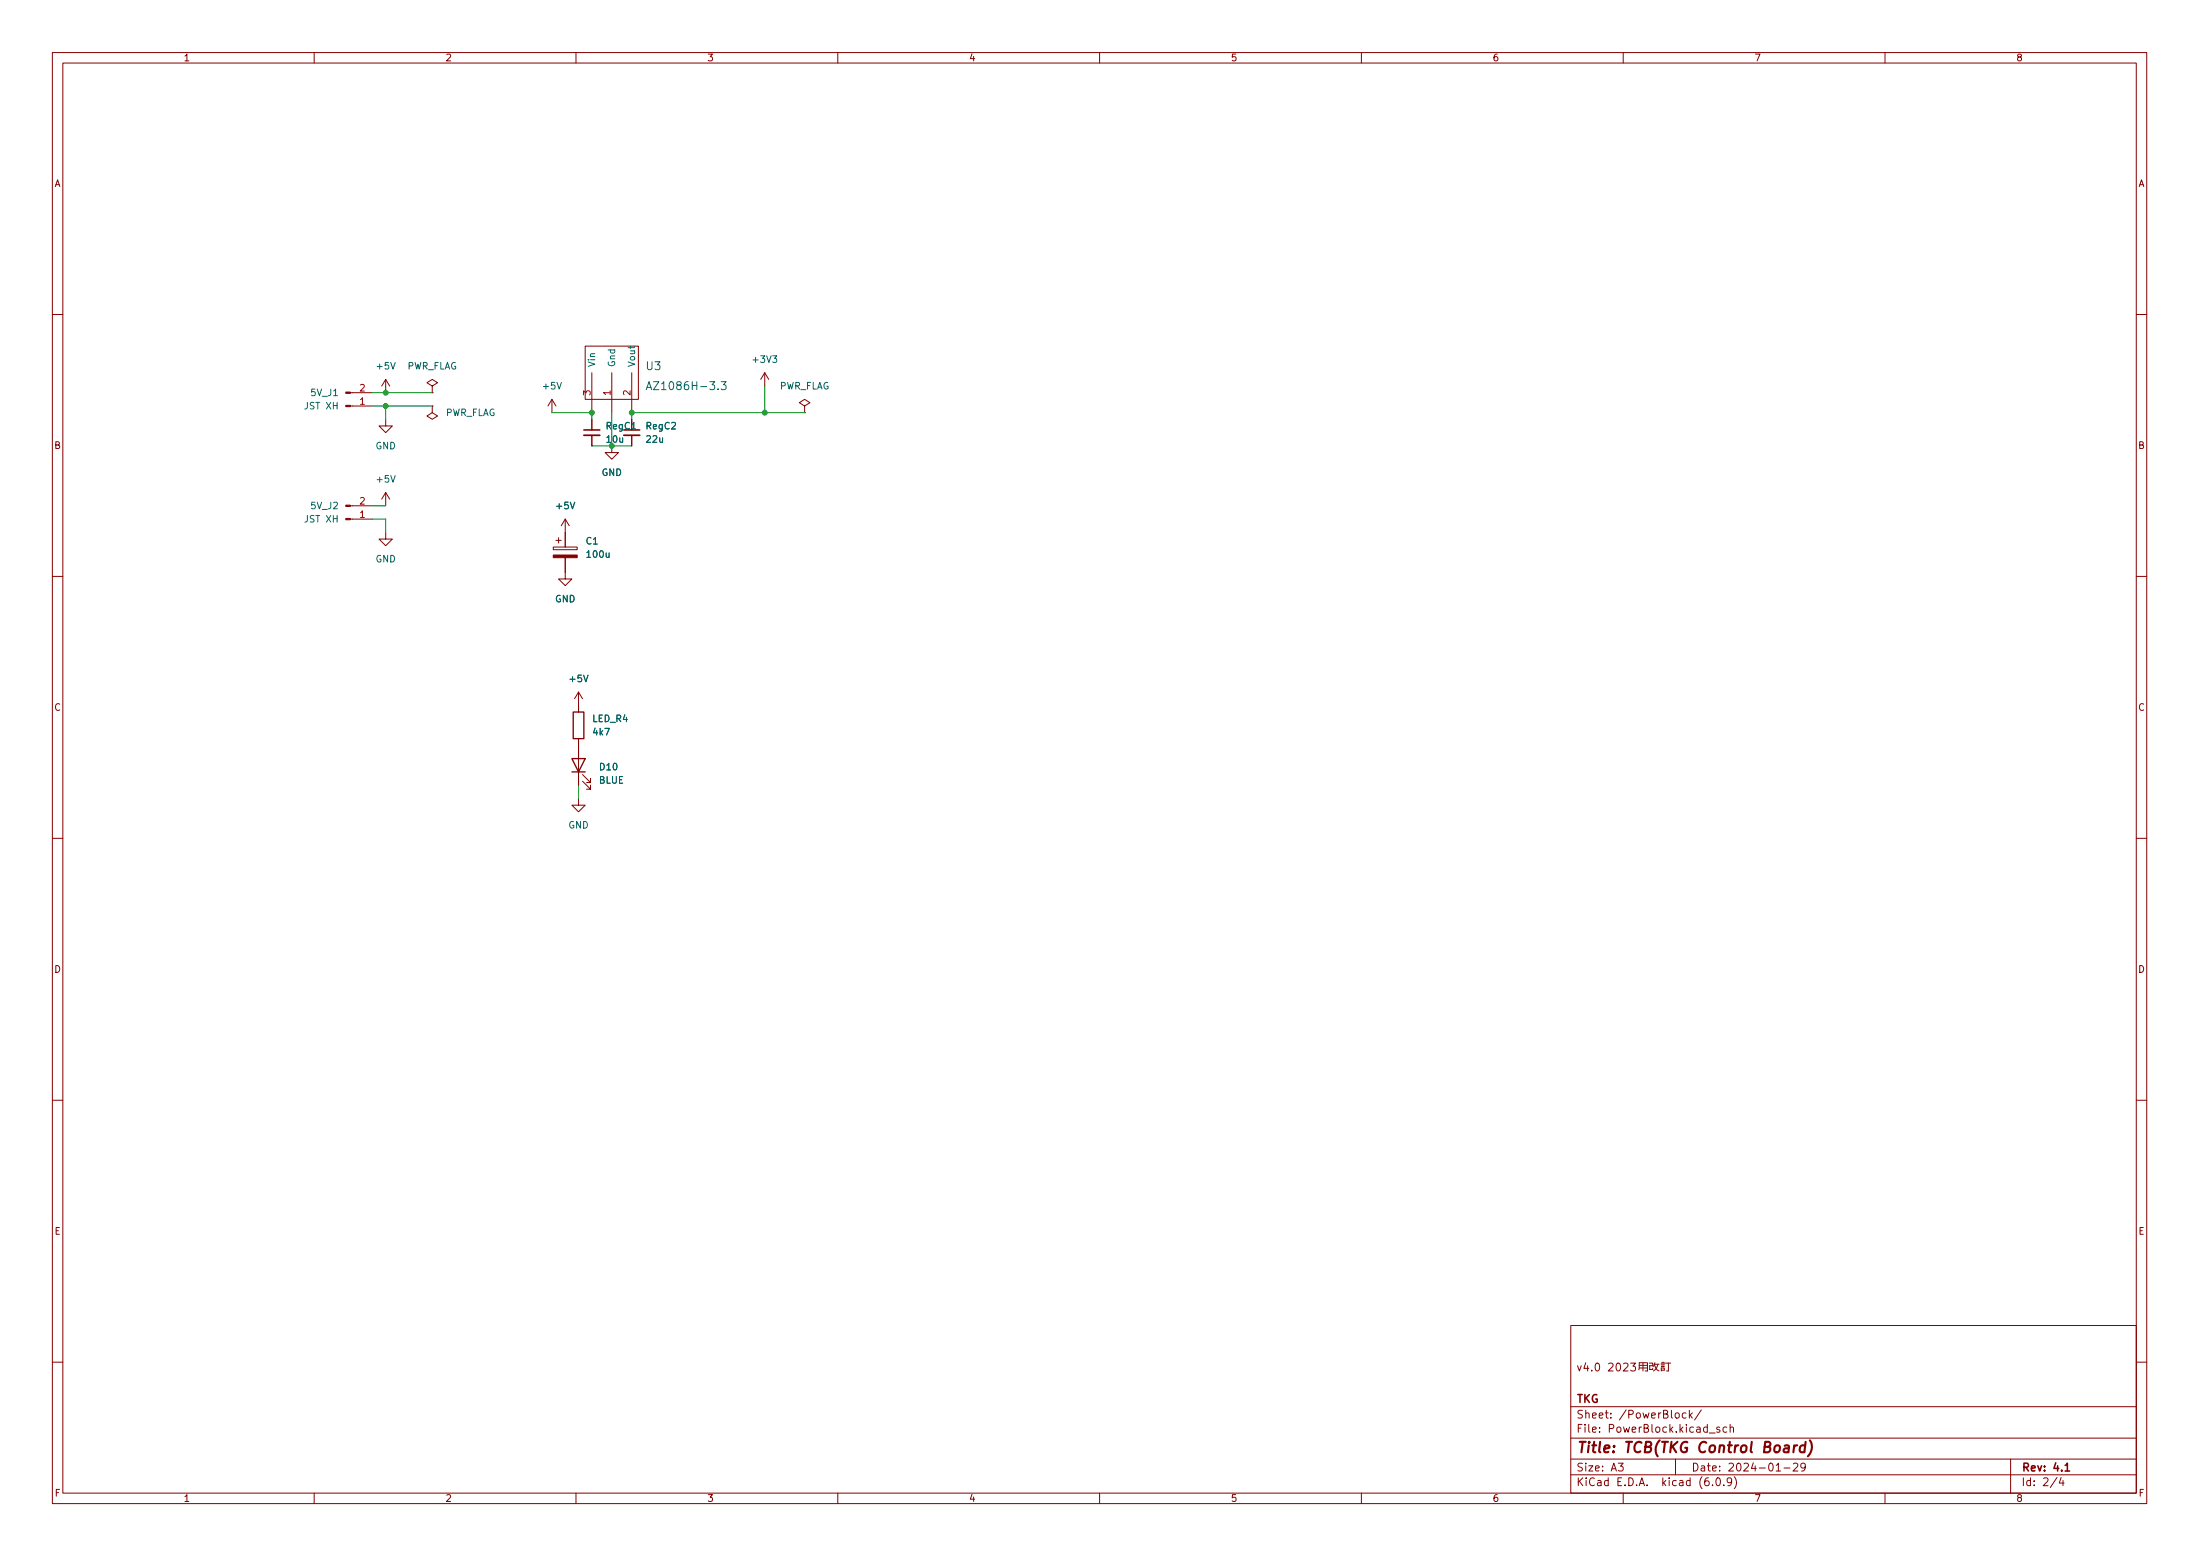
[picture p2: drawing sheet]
<svg xmlns="http://www.w3.org/2000/svg" width="420mm" height="297mm" viewBox="0 0 420 297" stroke-linecap="round" stroke-linejoin="round" font-family="sans-serif">
<g fill="none" stroke="#840000" stroke-width=".19">
<path d="M10 10h400v277h-400zM12 12h396v273h-396zM60 10v2M110 10v2M160 10v2M210 10v2M260 10v2M310 10v2M360 10v2M10 60h2M66.9 75h4.2M66.9 77.5h4.2"/>
<path d="M73.7 72.4l-.8 1.3M73.7 72.4v2.6M73.7 72.4l.7 1.3M82.5 73.7l1.1-.6-1.1-.7-1 .7 1 .6v1.3M82.5 75h.1M82.5 77.5v1.3l1.1 .6-1.1 .6-1-.6 1-.6M82.5 77.5h.1M105.4 76.2l-.8 1.3M105.4 76.2v2.6M105.4 76.2l.8 1.3M111.8 66.1h10.1v10.1h-10.1zM113 71.2v7.6"/>
<path d="M116.8 71.2v7.6M120.6 71.2v7.6M146 71.2l-.7 1.2M146 71.2v2.5M146 71.2l.8 1.2M153.7 77.5l1-.6-1-.7-1 .7 1 .6v1.3M153.7 78.8h.1M408 60h2M66.9 96.6h4.2M66.9 99.1h4.2M73.7 80v1.3h1.2l-1.2 1.3-1.3-1.3h1.3M73.7 94v2.6"/>
<path d="M73.7 94l-.8 1.3M73.7 94l.7 1.3M107.9 99.1l-.7 1.3M107.9 99.1v5.3M107.9 99.1l.8 1.3M113 80v2.1M113 83.1v2M116.8 85.1v1.3h1.3l-1.3 1.3-1.2-1.3h1.2M120.6 83.1v2M10 110h2M73.7 101.6v1.3h1.2l-1.2 1.3-1.3-1.3h1.3M105.7 104.4h4.5v.5h-4.5z"/>
<path d="M106.2 103.2h1M106.7 102.7v1M107.9 106.5v4h1.3l-1.3 1.3-1.2-1.3h1.2M408 110h2M110.5 132.1v3.8M110.5 132.1l-.8 1.3M110.5 132.1l.8 1.3M110.5 152.4v1.3h1.3l-1.3 1.3-1.3-1.3h1.3M110.5 141v8.9M111.3 149.1l1.5 1.6v-.8v.8h-.8M111.3 147.9l1.5 1.5v-.8v.8h-.8M10 160h2"/>
<path d="M408 160h2M10 210h2M408 210h2M300 253h108v32h-108zM10 260h2M300 278.5h108M300 274.5h108M300 268.5h108M301.3 260.7l.3 1 .4-1M302.9 260.1l-.4 1.1h.9M303.2 260.7v1M304 261.6v.1"/>
<path d="M304.9 260.3l.1-.1a.8 .8 0 0 1 .5 .8 .8 .8 0 0 1-.5 .7 1 1 0 0 1-.1-1.4zM307.2 260.4l.6-.2 .2 .2 .1 .2-1 1.1h1M308.9 260.3l.1-.1a.8 .8 0 0 1 .5 .8 .8 .8 0 0 1-.5 .7 .99 .99 0 0 1-.1-1.4zM309.1 279.3h.9l-.5 .6 .4 .1v.7l-.2 .1-.6-.1M310.1 260.4l.5-.2 .3 .2v.2l-.9 1.1h.9M311.4 260.2h1l-.5 .6 .4 .1v.7l-.2 .1-.7-.1M313 261.5l.1-1.4h1.5v1.6h-.4M313.1 260.6h1.5M313.1 261.1h1.5M313.8 260.1v1.6M315 260.2h.6v.6M315 260.7h.6"/>
<path d="M315.1 260.7v.7M315.6 261.2v.2h-.6M315.9 260.4l.4 .9 .5 .4M316 260.4h.8M316.1 260.1l-.3 .8M316.6 260.4l-.2 .8-.6 .5M317.2 260.4h.7M317.3 261.6h.6v-.5h-.6v.6M317.3 260.6h.6M317.3 260.9h.6M317.4 260.1h.5M318.1 260.2h1"/>
<path d="M318.6 260.2v1.5h-.3M320 278.5v3M320.1 269.8l.3-.1 .3 .3v.4l-.3 .3-.3-.1-.2-.2zM322 269.8l-.4-.1-.3 .3 .1 .6h.6M322.6 269.2v1.5M322.8 270.1l.4 .6M323.2 269.7l-.6 .6M324.9 269.1l-1.3 2M326.4 273.6h1.2M328.4 272.5l-.3-.1-.2 .2v.2l.5 .2v.3h-.5M329.8 272.5l-.4-.1-.3 .3 .1 .6h.6M330.4 272.6l.2-.2 .4 .1 .1 .9"/>
<path d="M330.4 271.9v1.5M342.5 279.5l.6-.2 .2 .2 .1 .2-1 1.1h1M344.8 280l-.3 .2h-.3l-.3-.2 .2-.6 .4-.1 .2 .2a.99 .99 0 0 1-.3 1.3h-.3M384 278.5v6.5M408 260h2M60 285v2M110 285v2M160 285v2M210 285v2M260 285v2M300 281.5h108M310 285v2"/>
<path d="M327.1 283.5v.1M327.9 282.2l.2-.1a.8 .8 0 0 1 .5 .8 .8 .8 0 0 1-.5 .7 1 1 0 0 1-.2-1.4zM329.2 283.5v.1M330.7 282.8l-.3 .2h-.3l-.2-.2 .1-.6 .4-.1 .2 .2a.99 .99 0 0 1-.3 1.3h-.3M331.2 281.9a1.72 1.72 0 0 1 0 2.3M339.2 280.8h.9M340.7 280.2h1.2M360 285v2M392.9 282l-1.3 2M393.6 282l-.3 1.1h.9M394 282.6v1"/>
</g>
<path d="M111.5 82.1h3.1M119.1 82.1h3.1M394.4 279.7l.4-.4v1.5M394.4 280.8h.9" fill="none" stroke="#840000" stroke-width=".3"/>
<path d="M342.7 275.9l-.2 1.3M343.2 275.9l-.4 .1-.2 .3M344.7 276a.66 .66 0 0 0-.9 .3l-.1 .6 .1 .2h.8M344.8 275.2l-.2 2M345.6 275a2.31 2.31 0 0 1-.3 3" fill="none" stroke="#840000" stroke-width=".4"/>
<path d="M109.5 135.9h2v5.1h-2zM109.2 144.8h2.6l-1.3 2.6zM109.2 147.4h2.6" fill="none" stroke="#840000" stroke-width=".25"/>
<g fill="#840000" stroke="#840000" stroke-width=".19">
<path d="M105.7 106h4.5v.5h-4.5z"/>
<path d="M66 74.8h.9v.3h-.9z"/>
<path d="M66 77.4h.9v.2h-.9z"/>
<path d="M66 96.4h.9v.3h-.9z"/>
<path d="M66 99h.9v.2h-.9z"/>
</g>
<path d="M123.4 74.4l.5-1.5 .5 1.5M123.6 74h.7M137.7 72.9h1l-.5 .5 .4 .2v.6l-.2 .2-.7-.2" fill="none" stroke="#006464" stroke-width=".19"/>
<path d="M111.5 83.1h3.1M119.1 83.1h3.1" fill="none" stroke="#840000" stroke-width=".33"/>
<path d="M71.1 77.5h11.4M71.1 75h11.4M73.7 77.5v2.5M105.4 78.8h7.6v1.2M116.8 78.8v6.3M146 73.7v5.1M153.7 78.8h-33.1v1.2M71.1 99.1h2.6v2.5M71.1 96.6h2.6M113 85.1h7.6M110.5 149.9v2.5" fill="none" stroke="#009600" stroke-width=".19"/>
<g fill="#009600" stroke="#009600" stroke-width=".19">
<circle cx="116.8" cy="85.1" r=".46"/>
<circle cx="73.7" cy="77.5" r=".46"/>
<circle cx="73.7" cy="75" r=".46"/>
<circle cx="120.6" cy="78.8" r=".46"/>
<circle cx="113" cy="78.8" r=".46"/>
<circle cx="146" cy="78.8" r=".46"/>
</g>
<text font-size="2.8" fill="#840000" x="301" y="277.3">Title: TCB(TKG Control Board)</text>
<g font-size="2.1" fill="#006464">
<text x="123.5" y="70.6">U3</text>
<text x="124.8" y="74.5">AZ1086H-3.3</text>
</g>
<g font-size="2.1" fill="#840000">
<text x="301" y="267.8">TKG</text>
<text x="301" y="273.5">File: PowerBlock.kicad_sch</text>
<text x="301" y="270.8">Sheet: /PowerBlock/</text>
<text x="301" y="280.9">Size: A3</text>
<text x="323" y="280.9">Date: 2024-01-29</text>
<text x="386" y="280.9">Rev: 4.1</text>
<text x="301" y="283.7">KiCad E.D.A. kicad (6.0.9)</text>
<text x="386" y="283.7">Id: 2/4</text>
</g>
<g font-size="1.8" fill="#840000">
<text x="35" y="11.7">1</text>
<text x="85" y="11.7">2</text>
<text x="135" y="11.7">3</text>
<text x="185" y="11.7">4</text>
<text x="235" y="11.7">5</text>
<text x="285" y="11.7">6</text>
<text x="335" y="11.7">7</text>
<text x="385" y="11.7">8</text>
<text x="10.3" y="35.7">A</text>
<text x="408.3" y="35.7">A</text>
<text x="115.8" y="82">RegC1</text>
<text x="10.3" y="85.7">B</text>
<text x="408.3" y="85.7">B</text>
<text x="10.3" y="135.7">C</text>
<text x="408.3" y="135.7">C</text>
<text x="10.3" y="185.7">D</text>
<text x="408.3" y="185.7">D</text>
<text x="10.4" y="235.7">E</text>
<text x="408.4" y="235.7">E</text>
<text x="10.4" y="285.7">F</text>
<text x="35" y="286.7">1</text>
<text x="85" y="286.7">2</text>
<text x="135" y="286.7">3</text>
<text x="185" y="286.7">4</text>
<text x="235" y="286.7">5</text>
<text x="285" y="286.7">6</text>
<text x="335" y="286.7">7</text>
<text x="385" y="286.7">8</text>
<text x="408.4" y="285.7">F</text>
</g>
<g font-size="1.8" fill="#006464">
<text x="72.1" y="70.5">+5V</text>
<text x="77.6" y="70.5">PWR_FLAG</text>
<text x="113.7" y="70.1" transform="rotate(-90 113.7 70.1)">Vin</text>
<text x="117.5" y="70.1" transform="rotate(-90 117.5 70.1)">Gnd</text>
<text x="121.3" y="70.1" transform="rotate(-90 121.3 70.1)">Vout</text>
<text x="144" y="69.3">+3V3</text>
<text x="59.4" y="75.6">5V_J1</text>
<text x="103.8" y="74.3">+5V</text>
<text x="148.7" y="74.3">PWR_FLAG</text>
<text x="58.3" y="78.1">JST XH</text>
<text x="84.9" y="79.4">PWR_FLAG</text>
<text x="123.5" y="82">RegC2</text>
<text x="71.7" y="85.8">GND</text>
<text x="115.9" y="84.5">10u</text>
<text x="123.5" y="84.5">22u</text>
<text x="72.1" y="92.1">+5V</text>
<text x="114.9" y="90.8">GND</text>
<text x="58.3" y="99.7">JST XH</text>
<text x="59.4" y="97.2">5V_J2</text>
<text x="106.4" y="97.2">+5V</text>
<text x="71.7" y="107.4">GND</text>
<text x="111.9" y="103.9">C1</text>
<text x="112.2" y="106.5">100u</text>
<text x="106" y="115">GND</text>
<text x="108.9" y="130.2">+5V</text>
<text x="113.2" y="137.8">LED_R4</text>
<text x="113.4" y="140.4">4k7</text>
<text x="114.4" y="149.6">BLUE</text>
<text x="114.6" y="147">D10</text>
<text x="108.5" y="158.2">GND</text>
</g>
<g font-size="1.8" fill="#a90000">
<text x="68.7" y="77.3">1</text>
<text x="68.7" y="74.7">2</text>
<text x="112.8" y="75.5" transform="rotate(-90 112.8 75.5)">3</text>
<text x="116.6" y="75.5" transform="rotate(-90 116.6 75.5)">1</text>
<text x="120.4" y="75.5" transform="rotate(-90 120.4 75.5)">2</text>
<text x="68.7" y="98.8">1</text>
<text x="68.7" y="96.3">2</text>
</g>
</svg>
